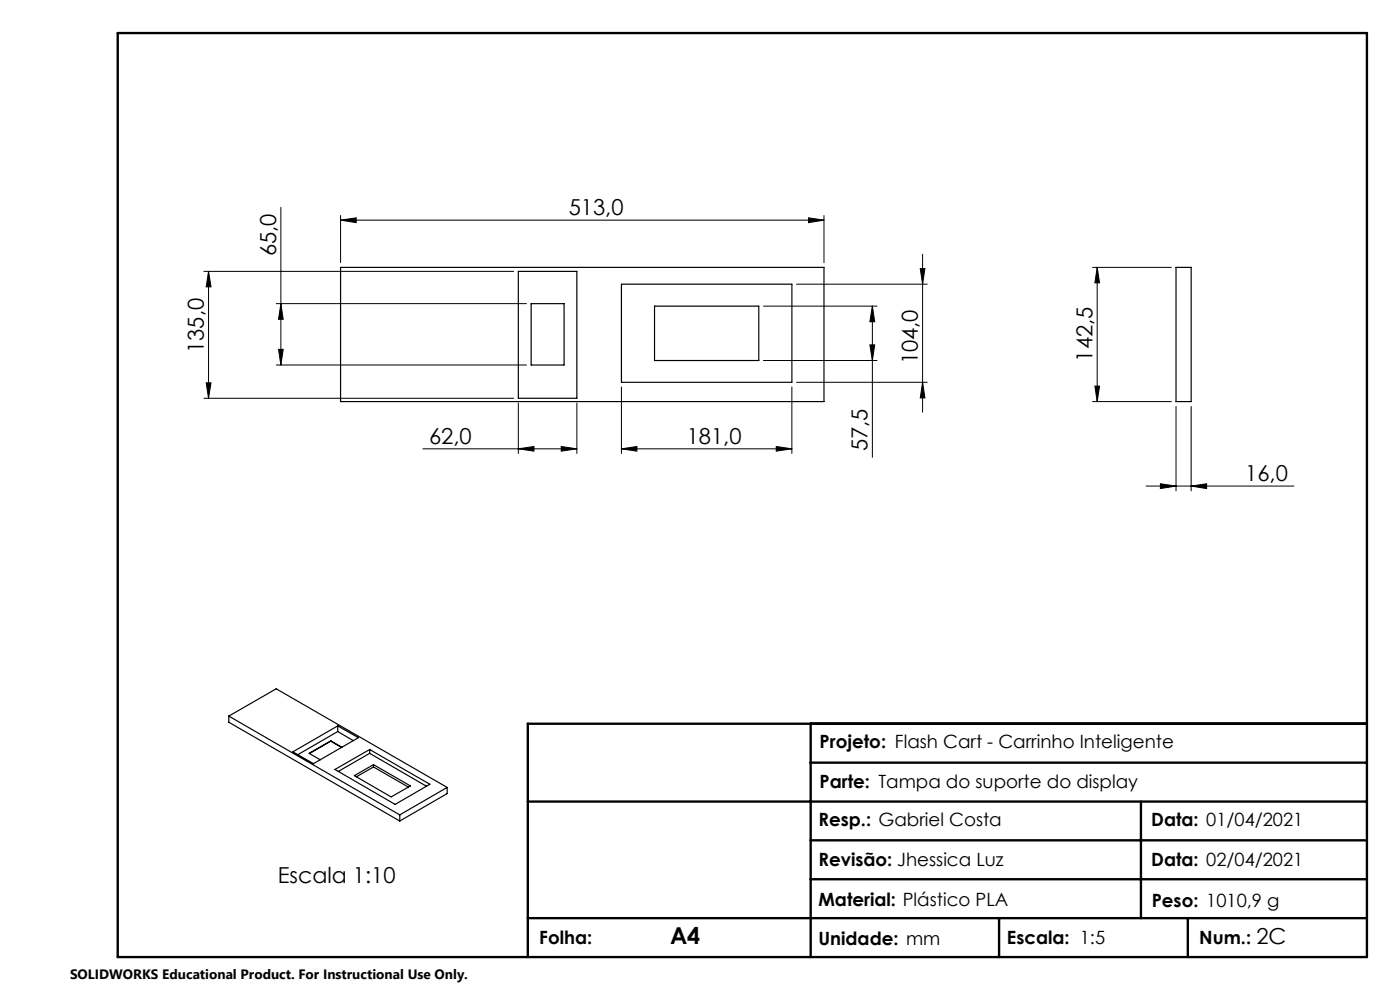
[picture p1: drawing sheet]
<svg xmlns="http://www.w3.org/2000/svg" width="297mm" height="210mm" viewBox="0 0 297 210" stroke-linecap="round" stroke-linejoin="round" font-family="sans-serif">
<g fill="none" stroke="#000" stroke-width=".21">
<path d="M43.3 57.6h65.7M44.2 57.6l.6 3.2h-1.1zM44.2 57.6v26.9M59.6 44v33.4M72.2 46.7l3.4-.5v1zM72.2 45.7v10M72.2 46.7h102.6M171.5 46.2l3.3 .5-3.3 .5zM174.8 45.7v10M195.2 57h1l-.5 3.3zM195.7 53.9v33.5M231.8 56.7h16.7"/>
<path d="M232.8 56.7l.5 3.3h-1zM232.8 56.7v28.5M58.6 64.4h53.1M58.6 77.4h53.1M59.1 74.1h1l-.5 3.3zM59.6 64.4l.5 3.3h-1zM162 76.5h24.1M162 64.9h24.1M169 60.3h27.7M184.5 73.2h1.1l-.5 3.3zM185.1 64.9l.5 3.4h-1.1zM185.1 64.9v32.1"/>
<path d="M43.3 84.5h65.7M43.7 81.2h1.1l-.6 3.3zM89.7 95.2h32.7M110 95.2l3.3-.5v1zM110 85.5v10.7M119.1 94.7l3.3 .5-3.3 .5zM122.4 85.5v10.7M131.8 95.2l3.3-.5v1zM131.8 95.2h36.2M131.8 82.1v14.1M164.7 94.7l3.3 .5-3.3 .5zM168 82.1v14.1"/>
<path d="M169 81.1h27.7M195.7 81.1l.5 3.3h-1zM231.8 85.2h16.7M232.3 81.9h1l-.5 3.3zM249.5 86.2v17.9M252.7 86.2v17.9M243.1 103.1h31.4M246.2 102.6l3.3 .5-3.3 .5zM252.7 103.1l3.3-.5v1z"/>
</g>
<path d="M25 7h265v196h-265zM172 153.5v49.5M290 153.5h-178v49.5M112 170h178M172 178.3h118M172 161.8h118M242 170v24.8M112 194.8h178M172 186.5h118M211.9 194.8v8.2M252 194.8v8.2" fill="none" stroke="#000" stroke-width=".5"/>
<g fill="#000">
<path d="M72.2 46.7l3.4-.5v1zM171.5 46.2l3.3 .5-3.3 .5zM110 95.2l3.3-.5v1zM119.1 94.7l3.3 .5-3.3 .5zM131.8 95.2l3.3-.5v1zM164.7 94.7l3.3 .5-3.3 .5z"/>
<path d="M184.5 73.2h1.1l-.5 3.3zM185.1 64.9l.5 3.4h-1.1z"/>
<path d="M195.2 57h1l-.5 3.3zM195.7 81.1l.5 3.3h-1zM59.6 64.4l.5 3.3h-1zM59.1 74.1h1l-.5 3.3zM44.2 57.6l.6 3.2h-1.1zM43.7 81.2h1.1l-.6 3.3zM232.8 56.7l.5 3.3h-1zM232.3 81.9h1l-.5 3.3z"/>
<path d="M246.2 102.6l3.3 .5-3.3 .5zM252.7 103.1l3.3-.5v1z"/>
</g>
<g fill="none" stroke="#000" stroke-width=".25">
<path d="M72.2 56.7h102.6v28.5h-102.6zM110 57.6h12.4v26.9h-12.4zM249.5 56.7h3.2v28.5h-3.2zM112.7 64.4h7v13h-7zM131.8 60.3h36.2v20.8h-36.2zM138.9 64.9h22.1v11.6h-22.1zM48.5 151.9l36.3 21M48.5 151.9l10.1-5.8 36.3 20.9M48.5 151.9v1.3l36.3 21M62.1 159.5l9.5-5.5 4.4 2.5-9.5 5.5zM70.2 157.2l2.3 1.3M70.2 157.2l-4.6 2.6 2.3 1.4"/>
<path d="M70.2 157.2h.1M70.2 157.2l-4.5 2.6M70.2 157.2l2.3 1.4M71.6 155.2l-8.4 4.9M71.6 155.2l3.4 1.9M71.6 154v1.2M78.4 159.8l-6.6 3.8M78.4 159.8l12.1 7M78.4 159v.8M71 163.2l7.4-4.2 12.8 7.4-7.4 4.2zM75.2 164.5l4-2.3 7.9 4.5-4.1 2.3zM79.2 162.2v.5"/>
<path d="M79.2 162.7l7.4 4.3M79.2 162.7l-3.6 2.1M84.8 172.9v1.3M94.9 167l-10.1 5.9M94.9 167v1.3l-10.1 5.9"/>
</g>
<text font-size="4.9" x="142.1" y="200.2">A4</text>
<g font-size="4.7">
<text x="120.6" y="45.7">513,0</text>
<text x="58.6" y="54.3" transform="rotate(-90 58.6 54.3)">65,0</text>
<text x="43.3" y="74.9" transform="rotate(-90 43.3 74.9)">135,0</text>
<text x="194.7" y="77.3" transform="rotate(-90 194.7 77.3)">104,0</text>
<text x="231.8" y="76.7" transform="rotate(-90 231.8 76.7)">142,5</text>
<text x="91" y="94.2">62,0</text>
<text x="145.7" y="94.2">181,0</text>
<text x="184.1" y="95.7" transform="rotate(-90 184.1 95.7)">57,5</text>
<text x="264.2" y="102.1">16,0</text>
<text x="58.9" y="187.2">Escala 1:10</text>
<text x="266.5" y="200.2">2C</text>
</g>
<g font-size="3.9">
<text x="173.9" y="158.6">Projeto: Flash Cart - Carrinho Inteligente</text>
<text x="173.9" y="167.2">Parte: Tampa do suporte do display</text>
<text x="173.6" y="175.1">Resp.: Gabriel Costa</text>
<text x="244.2" y="175.3">Data: 01/04/2021</text>
<text x="173.6" y="183.7">Revisão: Jhessica Luz</text>
<text x="244.2" y="183.7">Data: 02/04/2021</text>
<text x="173.6" y="192.2">Material: Plástico PLA</text>
<text x="244.3" y="192.3">Peso: 1010,9 g</text>
<text x="114.4" y="200.2">Folha:</text>
<text x="173.6" y="200.4">Unidade: mm</text>
<text x="213.6" y="200.2">Escala: 1:5</text>
<text x="254.4" y="200.2">Num.:</text>
</g>
<text font-size="2.9" x="14.9" y="207.6">SOLIDWORKS Educational Product. For Instructional Use Only.</text>
</svg>
